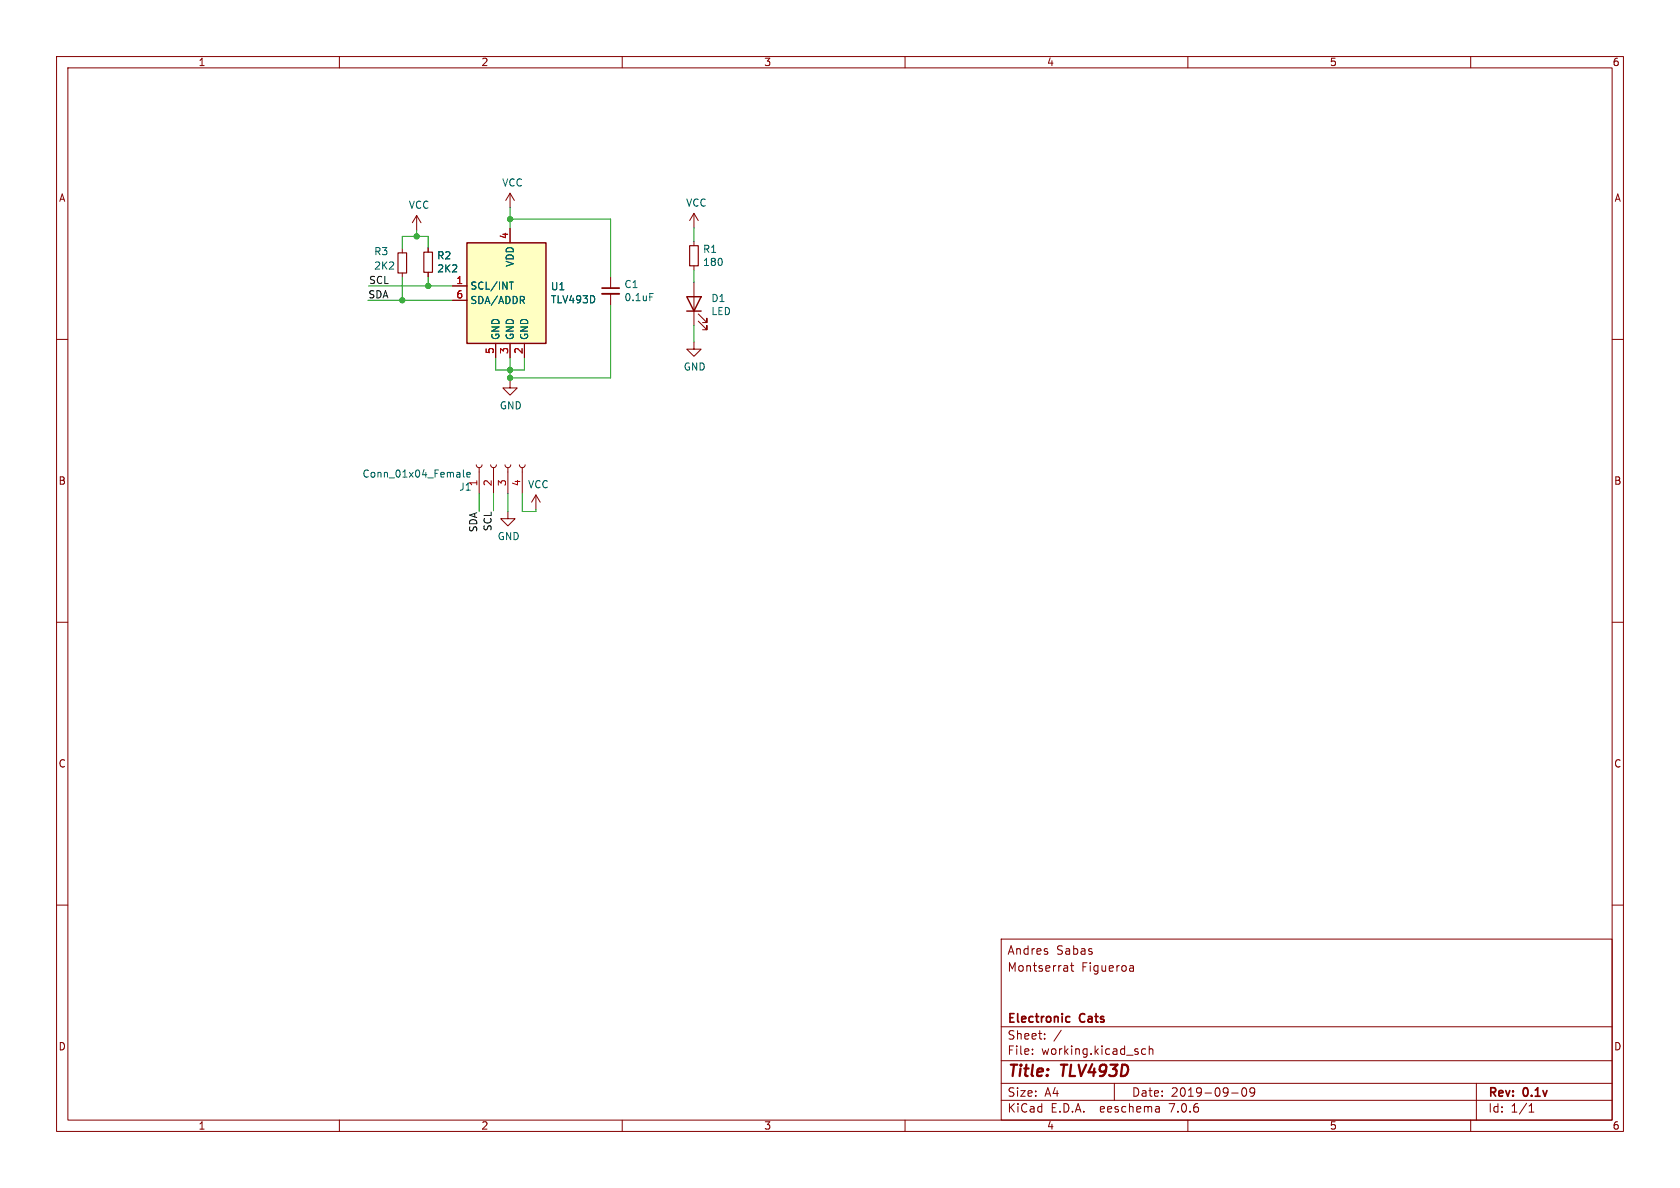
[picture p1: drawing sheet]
(kicad_sch (version 20230121) (generator eeschema)

 (paper "A4")

 (title_block
  (title "TLV493D")
  (date "2019-09-09")
  (rev "0.1v")
  (company "Electronic Cats")
  (comment 3 "Montserrat Figueroa")
  (comment 4 "Andres Sabas"))

 (lib_symbols
  (symbol "Device:C_Small" (pin_numbers hide) (pin_names (offset 0.254) hide) (in_bom yes) (on_board yes)
   (property "Reference" "C" (at 0.254 1.778 0) (effects (font (size 1.27 1.27)) (justify left)))
   (property "Value" "C_Small" (at 0.254 -2.032 0) (effects (font (size 1.27 1.27)) (justify left)))
   (property "Footprint" "" (at 0 0 0) (effects (font (size 1.27 1.27)) hide))
   (property "Datasheet" "~" (at 0 0 0) (effects (font (size 1.27 1.27)) hide))
   (symbol "C_Small_0_1"
    (polyline (pts (xy -1.524 -0.508) (xy 1.524 -0.508)) (stroke (width 0.3302) (type default)) (fill (type none)))
    (polyline (pts (xy -1.524 0.508) (xy 1.524 0.508)) (stroke (width 0.3048) (type default)) (fill (type none))))
   (symbol "C_Small_1_1"
    (pin passive line (at 0 2.54 270) (length 2.032) (name "~" (effects (font (size 1.27 1.27)))) (number "1" (effects (font (size 1.27 1.27)))))
    (pin passive line (at 0 -2.54 90) (length 2.032) (name "~" (effects (font (size 1.27 1.27)))) (number "2" (effects (font (size 1.27 1.27)))))))
  (symbol "Device:LED" (pin_numbers hide) (pin_names (offset 1.016) hide) (in_bom yes) (on_board yes)
   (property "Reference" "D" (at 0 2.54 0) (effects (font (size 1.27 1.27))))
   (property "Value" "LED" (at 0 -2.54 0) (effects (font (size 1.27 1.27))))
   (property "Footprint" "" (at 0 0 0) (effects (font (size 1.27 1.27)) hide))
   (property "Datasheet" "~" (at 0 0 0) (effects (font (size 1.27 1.27)) hide))
   (symbol "LED_0_1"
    (polyline (pts (xy -1.27 -1.27) (xy -1.27 1.27)) (stroke (width 0.254) (type default)) (fill (type none)))
    (polyline (pts (xy -1.27 0) (xy 1.27 0)) (stroke (width 0) (type default)) (fill (type none)))
    (polyline (pts (xy 1.27 -1.27) (xy 1.27 1.27) (xy -1.27 0) (xy 1.27 -1.27)) (stroke (width 0.254) (type default)) (fill (type none)))
    (polyline (pts (xy -3.048 -0.762) (xy -4.572 -2.286) (xy -3.81 -2.286) (xy -4.572 -2.286) (xy -4.572 -1.524)) (stroke (width 0) (type default)) (fill (type none)))
    (polyline (pts (xy -1.778 -0.762) (xy -3.302 -2.286) (xy -2.54 -2.286) (xy -3.302 -2.286) (xy -3.302 -1.524)) (stroke (width 0) (type default)) (fill (type none))))
   (symbol "LED_1_1"
    (pin passive line (at -3.81 0 0) (length 2.54) (name "K" (effects (font (size 1.27 1.27)))) (number "1" (effects (font (size 1.27 1.27)))))
    (pin passive line (at 3.81 0 180) (length 2.54) (name "A" (effects (font (size 1.27 1.27)))) (number "2" (effects (font (size 1.27 1.27)))))))
  (symbol "Device:R_Small" (pin_numbers hide) (pin_names (offset 0.254) hide) (in_bom yes) (on_board yes)
   (property "Reference" "R" (at 0.762 0.508 0) (effects (font (size 1.27 1.27)) (justify left)))
   (property "Value" "R_Small" (at 0.762 -1.016 0) (effects (font (size 1.27 1.27)) (justify left)))
   (property "Footprint" "" (at 0 0 0) (effects (font (size 1.27 1.27)) hide))
   (property "Datasheet" "~" (at 0 0 0) (effects (font (size 1.27 1.27)) hide))
   (symbol "R_Small_0_1"
    (rectangle (start -0.762 1.778) (end 0.762 -1.778) (stroke (width 0.2032) (type default)) (fill (type none))))
   (symbol "R_Small_1_1"
    (pin passive line (at 0 2.54 270) (length 0.762) (name "~" (effects (font (size 1.27 1.27)))) (number "1" (effects (font (size 1.27 1.27)))))
    (pin passive line (at 0 -2.54 90) (length 0.762) (name "~" (effects (font (size 1.27 1.27)))) (number "2" (effects (font (size 1.27 1.27)))))))
  (symbol "Sensor_Magnetic:TLV493D" (in_bom yes) (on_board yes)
   (property "Reference" "U" (at -6.35 11.43 0) (effects (font (size 1.27 1.27))))
   (property "Value" "TLV493D" (at 5.08 11.43 0) (effects (font (size 1.27 1.27))))
   (property "Footprint" "Package_TO_SOT_SMD:SOT-23-6" (at -1.27 -12.7 0) (effects (font (size 1.27 1.27)) hide))
   (property "Datasheet" "http://www.infineon.com/dgdl/Infineon-TLV493D-A1B6-DS-v01_00-EN.pdf?fileId=5546d462525dbac40152a6b85c760e80" (at -3.81 12.7 0) (effects (font (size 1.27 1.27)) hide))
   (symbol "TLV493D_0_1"
    (rectangle (start -7.62 10.16) (end 6.35 -7.62) (stroke (width 0.254) (type default)) (fill (type background))))
   (symbol "TLV493D_1_1"
    (pin bidirectional line (at -10.16 2.54 0) (length 2.54) (name "SCL/INT" (effects (font (size 1.27 1.27)))) (number "1" (effects (font (size 1.27 1.27)))))
    (pin power_in line (at 2.54 -10.16 90) (length 2.54) (name "GND" (effects (font (size 1.27 1.27)))) (number "2" (effects (font (size 1.27 1.27)))))
    (pin power_in line (at 0 -10.16 90) (length 2.54) (name "GND" (effects (font (size 1.27 1.27)))) (number "3" (effects (font (size 1.27 1.27)))))
    (pin power_in line (at 0 12.7 270) (length 2.54) (name "VDD" (effects (font (size 1.27 1.27)))) (number "4" (effects (font (size 1.27 1.27)))))
    (pin power_in line (at -2.54 -10.16 90) (length 2.54) (name "GND" (effects (font (size 1.27 1.27)))) (number "5" (effects (font (size 1.27 1.27)))))
    (pin bidirectional line (at -10.16 0 0) (length 2.54) (name "SDA/ADDR" (effects (font (size 1.27 1.27)))) (number "6" (effects (font (size 1.27 1.27)))))))
  (symbol "TLV493D-rescue:Conn_01x04_Female-Connector" (pin_names (offset 1.016) hide) (in_bom yes) (on_board yes)
   (property "Reference" "J" (at 0 5.08 0) (effects (font (size 1.27 1.27))))
   (property "Value" "Connector_Conn_01x04_Female" (at 0 -7.62 0) (effects (font (size 1.27 1.27))))
   (property "Footprint" "" (at 0 0 0) (effects (font (size 1.27 1.27)) hide))
   (property "Datasheet" "" (at 0 0 0) (effects (font (size 1.27 1.27)) hide))
   (symbol "Conn_01x04_Female-Connector_1_1"
    (arc (start 0 -4.572) (mid -0.5058 -5.08) (end 0 -5.588) (stroke (width 0.1524) (type solid)) (fill (type none)))
    (arc (start 0 -2.032) (mid -0.5058 -2.54) (end 0 -3.048) (stroke (width 0.1524) (type solid)) (fill (type none)))
    (polyline (pts (xy -1.27 -5.08) (xy -0.508 -5.08)) (stroke (width 0.1524) (type solid)) (fill (type none)))
    (polyline (pts (xy -1.27 -2.54) (xy -0.508 -2.54)) (stroke (width 0.1524) (type solid)) (fill (type none)))
    (polyline (pts (xy -1.27 0) (xy -0.508 0)) (stroke (width 0.1524) (type solid)) (fill (type none)))
    (polyline (pts (xy -1.27 2.54) (xy -0.508 2.54)) (stroke (width 0.1524) (type solid)) (fill (type none)))
    (arc (start 0 0.508) (mid -0.5058 0) (end 0 -0.508) (stroke (width 0.1524) (type solid)) (fill (type none)))
    (arc (start 0 3.048) (mid -0.5058 2.54) (end 0 2.032) (stroke (width 0.1524) (type solid)) (fill (type none)))
    (pin passive line (at -5.08 2.54 0) (length 3.81) (name "Pin_1" (effects (font (size 1.27 1.27)))) (number "1" (effects (font (size 1.27 1.27)))))
    (pin passive line (at -5.08 0 0) (length 3.81) (name "Pin_2" (effects (font (size 1.27 1.27)))) (number "2" (effects (font (size 1.27 1.27)))))
    (pin passive line (at -5.08 -2.54 0) (length 3.81) (name "Pin_3" (effects (font (size 1.27 1.27)))) (number "3" (effects (font (size 1.27 1.27)))))
    (pin passive line (at -5.08 -5.08 0) (length 3.81) (name "Pin_4" (effects (font (size 1.27 1.27)))) (number "4" (effects (font (size 1.27 1.27)))))))
  (symbol "power:GND" (power) (pin_names (offset 0)) (in_bom yes) (on_board yes)
   (property "Reference" "#PWR" (at 0 -6.35 0) (effects (font (size 1.27 1.27)) hide))
   (property "Value" "GND" (at 0 -3.81 0) (effects (font (size 1.27 1.27))))
   (property "Footprint" "" (at 0 0 0) (effects (font (size 1.27 1.27)) hide))
   (property "Datasheet" "" (at 0 0 0) (effects (font (size 1.27 1.27)) hide))
   (symbol "GND_0_1"
    (polyline (pts (xy 0 0) (xy 0 -1.27) (xy 1.27 -1.27) (xy 0 -2.54) (xy -1.27 -1.27) (xy 0 -1.27)) (stroke (width 0) (type default)) (fill (type none))))
   (symbol "GND_1_1"
    (pin power_in line (at 0 0 270) (length 0) hide (name "GND" (effects (font (size 1.27 1.27)))) (number "1" (effects (font (size 1.27 1.27)))))))
  (symbol "power:VCC" (power) (pin_names (offset 0)) (in_bom yes) (on_board yes)
   (property "Reference" "#PWR" (at 0 -3.81 0) (effects (font (size 1.27 1.27)) hide))
   (property "Value" "VCC" (at 0 3.81 0) (effects (font (size 1.27 1.27))))
   (property "Footprint" "" (at 0 0 0) (effects (font (size 1.27 1.27)) hide))
   (property "Datasheet" "" (at 0 0 0) (effects (font (size 1.27 1.27)) hide))
   (symbol "VCC_0_1"
    (polyline (pts (xy -0.762 1.27) (xy 0 2.54)) (stroke (width 0) (type default)) (fill (type none)))
    (polyline (pts (xy 0 0) (xy 0 2.54)) (stroke (width 0) (type default)) (fill (type none)))
    (polyline (pts (xy 0 2.54) (xy 0.762 1.27)) (stroke (width 0) (type default)) (fill (type none))))
   (symbol "VCC_1_1"
    (pin power_in line (at 0 0 90) (length 0) hide (name "VCC" (effects (font (size 1.27 1.27)))) (number "1" (effects (font (size 1.27 1.27))))))))

 (junction (at 90.17 66.802) (diameter 0) (color 0 0 0 0))
 (junction (at 71.12 53.086) (diameter 0) (color 0 0 0 0))
 (junction (at 75.692 50.546) (diameter 0) (color 0 0 0 0))
 (junction (at 90.17 65.405) (diameter 0) (color 0 0 0 0))
 (junction (at 73.66 41.783) (diameter 0) (color 0 0 0 0))
 (junction (at 90.17 38.735) (diameter 0) (color 0 0 0 0))

 (wire (pts (xy 71.12 43.942) (xy 71.12 41.783)) (stroke (width 0) (type default)))
 (wire (pts (xy 107.95 38.735) (xy 107.95 48.895)) (stroke (width 0) (type default)))
 (wire (pts (xy 65.024 53.086) (xy 71.12 53.086)) (stroke (width 0) (type default)))
 (wire (pts (xy 73.66 41.783) (xy 73.66 40.64)) (stroke (width 0) (type default)))
 (wire (pts (xy 71.12 53.086) (xy 80.01 53.086)) (stroke (width 0) (type default)))
 (wire (pts (xy 90.17 65.405) (xy 90.17 66.802)) (stroke (width 0) (type default)))
 (wire (pts (xy 90.17 66.802) (xy 90.17 67.31)) (stroke (width 0) (type default)))
 (wire (pts (xy 84.709 87.249) (xy 84.709 90.424)) (stroke (width 0) (type default)))
 (wire (pts (xy 65.151 50.546) (xy 75.692 50.546)) (stroke (width 0) (type default)))
 (wire (pts (xy 87.249 87.249) (xy 87.249 90.297)) (stroke (width 0) (type default)))
 (wire (pts (xy 73.66 41.783) (xy 75.692 41.783)) (stroke (width 0) (type default)))
 (wire (pts (xy 122.682 57.531) (xy 122.682 60.452)) (stroke (width 0) (type default)))
 (wire (pts (xy 92.329 87.249) (xy 92.329 90.424)) (stroke (width 0) (type default)))
 (wire (pts (xy 92.329 90.424) (xy 94.742 90.424)) (stroke (width 0) (type default)))
 (wire (pts (xy 89.789 87.249) (xy 89.789 90.424)) (stroke (width 0) (type default)))
 (wire (pts (xy 122.682 47.752) (xy 122.682 49.911)) (stroke (width 0) (type default)))
 (wire (pts (xy 90.17 40.386) (xy 90.17 38.735)) (stroke (width 0) (type default)))
 (wire (pts (xy 75.692 43.815) (xy 75.692 41.783)) (stroke (width 0) (type default)))
 (wire (pts (xy 90.17 65.405) (xy 92.71 65.405)) (stroke (width 0) (type default)))
 (wire (pts (xy 122.682 42.672) (xy 122.682 40.259)) (stroke (width 0) (type default)))
 (wire (pts (xy 75.692 50.546) (xy 80.01 50.546)) (stroke (width 0) (type default)))
 (wire (pts (xy 107.95 53.975) (xy 107.95 66.802)) (stroke (width 0) (type default)))
 (wire (pts (xy 75.692 48.895) (xy 75.692 50.546)) (stroke (width 0) (type default)))
 (wire (pts (xy 87.63 63.246) (xy 87.63 65.405)) (stroke (width 0) (type default)))
 (wire (pts (xy 92.71 65.405) (xy 92.71 63.246)) (stroke (width 0) (type default)))
 (wire (pts (xy 90.17 63.246) (xy 90.17 65.405)) (stroke (width 0) (type default)))
 (wire (pts (xy 71.12 49.022) (xy 71.12 53.086)) (stroke (width 0) (type default)))
 (wire (pts (xy 87.63 65.405) (xy 90.17 65.405)) (stroke (width 0) (type default)))
 (wire (pts (xy 94.742 90.424) (xy 94.742 90.043)) (stroke (width 0) (type default)))
 (wire (pts (xy 90.17 38.735) (xy 90.17 36.703)) (stroke (width 0) (type default)))
 (wire (pts (xy 71.12 41.783) (xy 73.66 41.783)) (stroke (width 0) (type default)))
 (wire (pts (xy 90.17 38.735) (xy 107.95 38.735)) (stroke (width 0) (type default)))
 (wire (pts (xy 107.95 66.802) (xy 90.17 66.802)) (stroke (width 0) (type default)))

 (label "SDA" (at 65.024 53.086 0) (effects (font (size 1.27 1.27)) (justify left bottom)))
 (label "SDA" (at 84.709 90.424 270) (effects (font (size 1.27 1.27)) (justify right bottom)))
 (label "SCL" (at 87.249 90.297 270) (effects (font (size 1.27 1.27)) (justify right bottom)))
 (label "SCL" (at 65.151 50.546 0) (effects (font (size 1.27 1.27)) (justify left bottom)))

 (symbol (lib_id "Sensor_Magnetic:TLV493D") (at 90.17 53.086 0) (unit 1) (in_bom yes) (on_board yes) (dnp no)
  (property "Reference" "U1" (at 97.282 50.6476 0) (effects (font (size 1.27 1.27)) (justify left)))
  (property "Value" "TLV493D" (at 97.282 52.959 0) (effects (font (size 1.27 1.27)) (justify left)))
  (property "Footprint" "Package_SO:TSOP-6_1.65x3.05mm_P0.95mm" (at 88.9 65.786 0) (effects (font (size 1.27 1.27)) hide))
  (property "Datasheet" "http://www.infineon.com/dgdl/Infineon-TLV493D-A1B6-DS-v01_00-EN.pdf?fileId=5546d462525dbac40152a6b85c760e80" (at 86.36 40.386 0) (effects (font (size 1.27 1.27)) hide))
  (property "manf#" "TLV493DA1B6HTSA2" (at 90.17 53.086 0) (effects (font (size 1.27 1.27)) hide)) (pin "1") (pin "2") (pin "3") (pin "4") (pin "5") (pin "6"))

 (symbol (lib_id "power:GND") (at 90.17 67.31 0) (unit 1) (in_bom yes) (on_board yes) (dnp no)
  (property "Reference" "#PWR0101" (at 90.17 73.66 0) (effects (font (size 1.27 1.27)) hide))
  (property "Value" "GND" (at 90.297 71.7042 0) (effects (font (size 1.27 1.27))))
  (property "Footprint" "" (at 90.17 67.31 0) (effects (font (size 1.27 1.27)) hide))
  (property "Datasheet" "" (at 90.17 67.31 0) (effects (font (size 1.27 1.27)) hide)) (pin "1"))

 (symbol (lib_id "power:VCC") (at 90.17 36.703 0) (unit 1) (in_bom yes) (on_board yes) (dnp no)
  (property "Reference" "#PWR0102" (at 90.17 40.513 0) (effects (font (size 1.27 1.27)) hide))
  (property "Value" "VCC" (at 90.6018 32.3088 0) (effects (font (size 1.27 1.27))))
  (property "Footprint" "" (at 90.17 36.703 0) (effects (font (size 1.27 1.27)) hide))
  (property "Datasheet" "" (at 90.17 36.703 0) (effects (font (size 1.27 1.27)) hide)) (pin "1"))

 (symbol (lib_id "Device:R_Small") (at 75.692 46.355 0) (unit 1) (in_bom yes) (on_board yes) (dnp no)
  (property "Reference" "R2" (at 77.1906 45.1866 0) (effects (font (size 1.27 1.27)) (justify left)))
  (property "Value" "2K2" (at 77.1906 47.498 0) (effects (font (size 1.27 1.27)) (justify left)))
  (property "Footprint" "Resistor_SMD:R_0805_2012Metric_Pad1.15x1.40mm_HandSolder" (at 75.692 46.355 0) (effects (font (size 1.27 1.27)) hide))
  (property "Datasheet" "~" (at 75.692 46.355 0) (effects (font (size 1.27 1.27)) hide))
  (property "manf#" "RCG08052K20JNEA" (at 75.692 46.355 0) (effects (font (size 1.27 1.27)) hide)) (pin "1") (pin "2"))

 (symbol (lib_id "Device:R_Small") (at 71.12 46.482 0) (unit 1) (in_bom yes) (on_board yes) (dnp no)
  (property "Reference" "R3" (at 66.04 44.45 0) (effects (font (size 1.27 1.27)) (justify left)))
  (property "Value" "2K2" (at 66.04 46.99 0) (effects (font (size 1.27 1.27)) (justify left)))
  (property "Footprint" "Resistor_SMD:R_0805_2012Metric_Pad1.15x1.40mm_HandSolder" (at 71.12 46.482 0) (effects (font (size 1.27 1.27)) hide))
  (property "Datasheet" "~" (at 71.12 46.482 0) (effects (font (size 1.27 1.27)) hide))
  (property "manf#" "RCG08052K20JNEA" (at 71.12 46.482 0) (effects (font (size 1.27 1.27)) hide)) (pin "1") (pin "2"))

 (symbol (lib_id "Device:C_Small") (at 107.95 51.435 0) (unit 1) (in_bom yes) (on_board yes) (dnp no)
  (property "Reference" "C1" (at 110.2868 50.2666 0) (effects (font (size 1.27 1.27)) (justify left)))
  (property "Value" "0.1uF" (at 110.2868 52.578 0) (effects (font (size 1.27 1.27)) (justify left)))
  (property "Footprint" "Capacitor_SMD:C_0805_2012Metric_Pad1.15x1.40mm_HandSolder" (at 107.95 51.435 0) (effects (font (size 1.27 1.27)) hide))
  (property "Datasheet" "~" (at 107.95 51.435 0) (effects (font (size 1.27 1.27)) hide))
  (property "manf#" "885012207072" (at 107.95 51.435 0) (effects (font (size 1.27 1.27)) hide)) (pin "1") (pin "2"))

 (symbol (lib_id "power:VCC") (at 73.66 40.64 0) (unit 1) (in_bom yes) (on_board yes) (dnp no)
  (property "Reference" "#PWR0103" (at 73.66 44.45 0) (effects (font (size 1.27 1.27)) hide))
  (property "Value" "VCC" (at 74.0918 36.2458 0) (effects (font (size 1.27 1.27))))
  (property "Footprint" "" (at 73.66 40.64 0) (effects (font (size 1.27 1.27)) hide))
  (property "Datasheet" "" (at 73.66 40.64 0) (effects (font (size 1.27 1.27)) hide)) (pin "1"))

 (symbol (lib_id "Device:R_Small") (at 122.682 45.212 0) (unit 1) (in_bom yes) (on_board yes) (dnp no)
  (property "Reference" "R1" (at 124.1806 44.0436 0) (effects (font (size 1.27 1.27)) (justify left)))
  (property "Value" "180" (at 124.1806 46.355 0) (effects (font (size 1.27 1.27)) (justify left)))
  (property "Footprint" "Resistor_SMD:R_0805_2012Metric_Pad1.15x1.40mm_HandSolder" (at 122.682 45.212 0) (effects (font (size 1.27 1.27)) hide))
  (property "Datasheet" "~" (at 122.682 45.212 0) (effects (font (size 1.27 1.27)) hide))
  (property "manf#" "RMCF0805JT180R" (at 122.682 45.212 0) (effects (font (size 1.27 1.27)) hide)) (pin "1") (pin "2"))

 (symbol (lib_id "Device:LED") (at 122.682 53.721 90) (unit 1) (in_bom yes) (on_board yes) (dnp no)
  (property "Reference" "D1" (at 125.6538 52.7304 90) (effects (font (size 1.27 1.27)) (justify right)))
  (property "Value" "LED" (at 125.6538 55.0418 90) (effects (font (size 1.27 1.27)) (justify right)))
  (property "Footprint" "LED_SMD:LED_0805_2012Metric_Pad1.15x1.40mm_HandSolder" (at 122.682 53.721 0) (effects (font (size 1.27 1.27)) hide))
  (property "Datasheet" "~" (at 122.682 53.721 0) (effects (font (size 1.27 1.27)) hide))
  (property "manf#" "150080RS75000" (at 122.682 53.721 0) (effects (font (size 1.27 1.27)) hide)) (pin "1") (pin "2"))

 (symbol (lib_id "power:VCC") (at 122.682 40.259 0) (unit 1) (in_bom yes) (on_board yes) (dnp no)
  (property "Reference" "#PWR0104" (at 122.682 44.069 0) (effects (font (size 1.27 1.27)) hide))
  (property "Value" "VCC" (at 123.1138 35.8648 0) (effects (font (size 1.27 1.27))))
  (property "Footprint" "" (at 122.682 40.259 0) (effects (font (size 1.27 1.27)) hide))
  (property "Datasheet" "" (at 122.682 40.259 0) (effects (font (size 1.27 1.27)) hide)) (pin "1"))

 (symbol (lib_id "power:GND") (at 122.682 60.452 0) (unit 1) (in_bom yes) (on_board yes) (dnp no)
  (property "Reference" "#PWR0105" (at 122.682 66.802 0) (effects (font (size 1.27 1.27)) hide))
  (property "Value" "GND" (at 122.809 64.8462 0) (effects (font (size 1.27 1.27))))
  (property "Footprint" "" (at 122.682 60.452 0) (effects (font (size 1.27 1.27)) hide))
  (property "Datasheet" "" (at 122.682 60.452 0) (effects (font (size 1.27 1.27)) hide)) (pin "1"))

 (symbol (lib_id "TLV493D-rescue:Conn_01x04_Female-Connector") (at 87.249 82.169 90) (unit 1) (in_bom yes) (on_board yes) (dnp no)
  (property "Reference" "J1" (at 83.4898 86.0806 90) (effects (font (size 1.27 1.27)) (justify left)))
  (property "Value" "Conn_01x04_Female" (at 83.4898 83.7692 90) (effects (font (size 1.27 1.27)) (justify left)))
  (property "Footprint" "Connector_PinHeader_2.54mm:PinHeader_1x04_P2.54mm_Vertical" (at 87.249 82.169 0) (effects (font (size 1.27 1.27)) hide))
  (property "Datasheet" "~" (at 87.249 82.169 0) (effects (font (size 1.27 1.27)) hide)) (pin "1") (pin "2") (pin "3") (pin "4"))

 (symbol (lib_id "power:VCC") (at 94.742 90.043 0) (unit 1) (in_bom yes) (on_board yes) (dnp no)
  (property "Reference" "#PWR0106" (at 94.742 93.853 0) (effects (font (size 1.27 1.27)) hide))
  (property "Value" "VCC" (at 95.1738 85.6488 0) (effects (font (size 1.27 1.27))))
  (property "Footprint" "" (at 94.742 90.043 0) (effects (font (size 1.27 1.27)) hide))
  (property "Datasheet" "" (at 94.742 90.043 0) (effects (font (size 1.27 1.27)) hide)) (pin "1"))

 (symbol (lib_id "power:GND") (at 89.789 90.424 0) (unit 1) (in_bom yes) (on_board yes) (dnp no)
  (property "Reference" "#PWR0107" (at 89.789 96.774 0) (effects (font (size 1.27 1.27)) hide))
  (property "Value" "GND" (at 89.916 94.8182 0) (effects (font (size 1.27 1.27))))
  (property "Footprint" "" (at 89.789 90.424 0) (effects (font (size 1.27 1.27)) hide))
  (property "Datasheet" "" (at 89.789 90.424 0) (effects (font (size 1.27 1.27)) hide)) (pin "1"))

 (sheet_instances (path "" (page "1"))))
